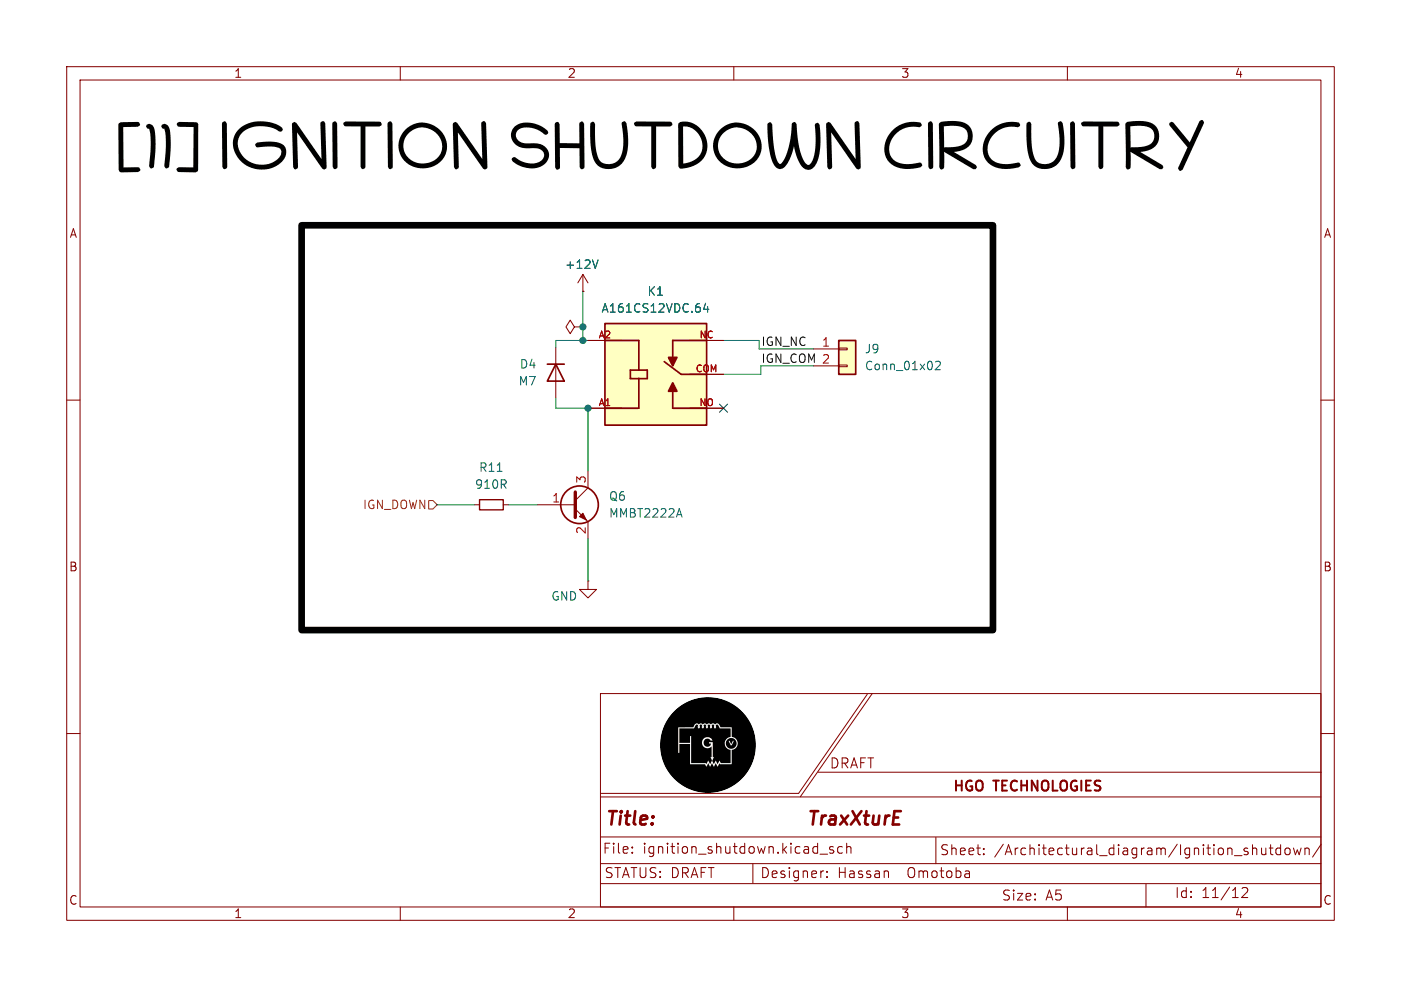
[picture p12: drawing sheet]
(kicad_sch
 (version 20231120)
 (generator "eeschema")
 (generator_version "8.0")
 (paper "A5")
 (title_block
  (title "              TraxXturE")
  (rev "0.0")
  (company "HGO TECHNOLOGIES")
  (comment 1 "1.0")
  (comment 2 "Hassan  Omotoba")
  (comment 3 "DRAFT"))
 (lib_symbols
  (symbol "A161CS12VDC_64:A161CS12VDC.64"
   (pin_names
    (offset 1.016)) (exclude_from_sim no) (in_bom yes) (on_board yes)
   (property "Reference" "K" (at -7.62 8.89 0) (effects (font (size 1.27 1.27)) (justify left bottom)))
   (property "Value" "A161CS12VDC.64" (at -7.62 -10.16 0) (effects (font (size 1.27 1.27)) (justify left bottom)))
   (property "Footprint" "A161CS12VDC.64:RELAY_A161CS12VDC.64" (at 0 0 0) (effects (font (size 1.27 1.27)) (justify bottom) (hide yes)))
   (property "Datasheet" "" (at 0 0 0) (effects (font (size 1.27 1.27)) (hide yes)))
   (property "Description" "" (at 0 0 0) (effects (font (size 1.27 1.27)) (hide yes)))
   (property "PARTREV" "B" (at 0 0 0) (effects (font (size 1.27 1.27)) (justify bottom) (hide yes)))
   (property "SNAPEDA_PN" "A161CS12VDC.64" (at 0 0 0) (effects (font (size 1.27 1.27)) (justify bottom) (hide yes)))
   (property "STANDARD" "Manufacturer Recommendations" (at 0 0 0) (effects (font (size 1.27 1.27)) (justify bottom) (hide yes)))
   (property "MAXIMUM_PACKAGE_HEIGHT" "13.85mm" (at 0 0 0) (effects (font (size 1.27 1.27)) (justify bottom) (hide yes)))
   (property "MANUFACTURER" "CIT" (at 0 0 0) (effects (font (size 1.27 1.27)) (justify bottom) (hide yes)))
   (symbol "A161CS12VDC.64_0_0"
    (rectangle (start -7.62 -7.62) (end 7.62 7.62) (stroke (width 0.254) (type default)) (fill (type background)))
    (polyline (pts (xy -7.62 -5.08) (xy -2.54 -5.08)) (stroke (width 0.254) (type default)) (fill (type none)))
    (polyline (pts (xy -7.62 5.08) (xy -2.54 5.08)) (stroke (width 0.254) (type default)) (fill (type none)))
    (polyline (pts (xy -3.81 -0.635) (xy -3.81 0.635)) (stroke (width 0.254) (type default)) (fill (type none)))
    (polyline (pts (xy -3.81 0.635) (xy -2.54 0.635)) (stroke (width 0.254) (type default)) (fill (type none)))
    (polyline (pts (xy -2.54 -0.635) (xy -3.81 -0.635)) (stroke (width 0.254) (type default)) (fill (type none)))
    (polyline (pts (xy -2.54 -0.635) (xy -2.54 -5.08)) (stroke (width 0.254) (type default)) (fill (type none)))
    (polyline (pts (xy -2.54 0.635) (xy -1.27 0.635)) (stroke (width 0.254) (type default)) (fill (type none)))
    (polyline (pts (xy -2.54 5.08) (xy -2.54 0.635)) (stroke (width 0.254) (type default)) (fill (type none)))
    (polyline (pts (xy -1.27 -0.635) (xy -2.54 -0.635)) (stroke (width 0.254) (type default)) (fill (type none)))
    (polyline (pts (xy -1.27 0.635) (xy -1.27 -0.635)) (stroke (width 0.254) (type default)) (fill (type none)))
    (polyline (pts (xy 2.54 -5.08) (xy 2.54 -2.54)) (stroke (width 0.254) (type default)) (fill (type none)))
    (polyline (pts (xy 2.54 5.08) (xy 2.54 2.54)) (stroke (width 0.254) (type default)) (fill (type none)))
    (polyline (pts (xy 2.54 5.08) (xy 7.62 5.08)) (stroke (width 0.254) (type default)) (fill (type none)))
    (polyline (pts (xy 3.81 0) (xy 1.27 1.905)) (stroke (width 0.254) (type default)) (fill (type none)))
    (polyline (pts (xy 7.62 -5.08) (xy 2.54 -5.08)) (stroke (width 0.254) (type default)) (fill (type none)))
    (polyline (pts (xy 7.62 0) (xy 3.81 0)) (stroke (width 0.254) (type default)) (fill (type none)))
    (polyline (pts (xy 1.905 -2.54) (xy 3.175 -2.54) (xy 2.54 -1.27) (xy 1.905 -2.54)) (stroke (width 0.254) (type default)) (fill (type outline)))
    (polyline (pts (xy 3.175 2.54) (xy 1.905 2.54) (xy 2.54 1.27) (xy 3.175 2.54)) (stroke (width 0.254) (type default)) (fill (type outline)))
    (pin passive line (at -10.16 -5.08 0) (length 5.08) (name "~" (effects (font (size 1.016 1.016)))) (number "A1" (effects (font (size 1.016 1.016)))))
    (pin passive line (at -10.16 5.08 0) (length 5.08) (name "~" (effects (font (size 1.016 1.016)))) (number "A2" (effects (font (size 1.016 1.016)))))
    (pin passive line (at 10.16 0 180) (length 5.08) (name "~" (effects (font (size 1.016 1.016)))) (number "COM" (effects (font (size 1.016 1.016)))))
    (pin passive line (at 10.16 5.08 180) (length 5.08) (name "~" (effects (font (size 1.016 1.016)))) (number "NC" (effects (font (size 1.016 1.016)))))
    (pin passive line (at 10.16 -5.08 180) (length 5.08) (name "~" (effects (font (size 1.016 1.016)))) (number "NO" (effects (font (size 1.016 1.016)))))))
  (symbol "Connector_Generic:Conn_01x02"
   (pin_names
    (offset 1.016) hide) (exclude_from_sim no) (in_bom yes) (on_board yes)
   (property "Reference" "J" (at 0 2.54 0) (effects (font (size 1.27 1.27))))
   (property "Value" "Conn_01x02" (at 0 -5.08 0) (effects (font (size 1.27 1.27))))
   (property "Footprint" "" (at 0 0 0) (effects (font (size 1.27 1.27)) (hide yes)))
   (property "Datasheet" "~" (at 0 0 0) (effects (font (size 1.27 1.27)) (hide yes)))
   (property "Description" "Generic connector, single row, 01x02, script generated (kicad-library-utils/schlib/autogen/connector/)" (at 0 0 0) (effects (font (size 1.27 1.27)) (hide yes)))
   (symbol "Conn_01x02_1_1"
    (rectangle (start -1.27 -2.413) (end 0 -2.667) (stroke (width 0.1524) (type default)) (fill (type none)))
    (rectangle (start -1.27 0.127) (end 0 -0.127) (stroke (width 0.1524) (type default)) (fill (type none)))
    (rectangle (start -1.27 1.27) (end 1.27 -3.81) (stroke (width 0.254) (type default)) (fill (type background)))
    (pin passive line (at -5.08 0 0) (length 3.81) (name "Pin_1" (effects (font (size 1.27 1.27)))) (number "1" (effects (font (size 1.27 1.27)))))
    (pin passive line (at -5.08 -2.54 0) (length 3.81) (name "Pin_2" (effects (font (size 1.27 1.27)))) (number "2" (effects (font (size 1.27 1.27)))))))
  (symbol "Device:R_Small"
   (pin_numbers hide)
   (pin_names
    (offset 0.254) hide) (exclude_from_sim no) (in_bom yes) (on_board yes)
   (property "Reference" "R" (at 0.762 0.508 0) (effects (font (size 1.27 1.27)) (justify left)))
   (property "Value" "R_Small" (at 0.762 -1.016 0) (effects (font (size 1.27 1.27)) (justify left)))
   (property "Footprint" "" (at 0 0 0) (effects (font (size 1.27 1.27)) (hide yes)))
   (property "Datasheet" "~" (at 0 0 0) (effects (font (size 1.27 1.27)) (hide yes)))
   (property "Description" "Resistor, small symbol" (at 0 0 0) (effects (font (size 1.27 1.27)) (hide yes)))
   (symbol "R_Small_0_1"
    (rectangle (start -0.762 1.778) (end 0.762 -1.778) (stroke (width 0.2032) (type default)) (fill (type none))))
   (symbol "R_Small_1_1"
    (pin passive line (at 0 2.54 270) (length 0.762) (name "~" (effects (font (size 1.27 1.27)))) (number "1" (effects (font (size 1.27 1.27)))))
    (pin passive line (at 0 -2.54 90) (length 0.762) (name "~" (effects (font (size 1.27 1.27)))) (number "2" (effects (font (size 1.27 1.27)))))))
  (symbol "Diode:1N4001"
   (pin_numbers hide)
   (pin_names hide) (exclude_from_sim no) (in_bom yes) (on_board yes)
   (property "Reference" "D" (at 0 2.54 0) (effects (font (size 1.27 1.27))))
   (property "Value" "1N4001" (at 0 -2.54 0) (effects (font (size 1.27 1.27))))
   (property "Footprint" "Diode_THT:D_DO-41_SOD81_P10.16mm_Horizontal" (at 0 0 0) (effects (font (size 1.27 1.27)) (hide yes)))
   (property "Datasheet" "http://www.vishay.com/docs/88503/1n4001.pdf" (at 0 0 0) (effects (font (size 1.27 1.27)) (hide yes)))
   (property "Description" "50V 1A General Purpose Rectifier Diode, DO-41" (at 0 0 0) (effects (font (size 1.27 1.27)) (hide yes)))
   (property "Sim.Device" "D" (at 0 0 0) (effects (font (size 1.27 1.27)) (hide yes)))
   (property "Sim.Pins" "1=K 2=A" (at 0 0 0) (effects (font (size 1.27 1.27)) (hide yes)))
   (symbol "1N4001_0_1"
    (polyline (pts (xy -1.27 1.27) (xy -1.27 -1.27)) (stroke (width 0.254) (type default)) (fill (type none)))
    (polyline (pts (xy 1.27 0) (xy -1.27 0)) (stroke (width 0) (type default)) (fill (type none)))
    (polyline (pts (xy 1.27 1.27) (xy 1.27 -1.27) (xy -1.27 0) (xy 1.27 1.27)) (stroke (width 0.254) (type default)) (fill (type none))))
   (symbol "1N4001_1_1"
    (pin passive line (at -3.81 0 0) (length 2.54) (name "K" (effects (font (size 1.27 1.27)))) (number "1" (effects (font (size 1.27 1.27)))))
    (pin passive line (at 3.81 0 180) (length 2.54) (name "A" (effects (font (size 1.27 1.27)))) (number "2" (effects (font (size 1.27 1.27)))))))
  (symbol "Transistor_BJT:MMBT2222A"
   (pin_names
    (offset 0) hide) (exclude_from_sim no) (in_bom yes) (on_board yes)
   (property "Reference" "Q" (at 5.08 1.905 0) (effects (font (size 1.27 1.27)) (justify left)))
   (property "Value" "MMBT2222A" (at 5.08 0 0) (effects (font (size 1.27 1.27)) (justify left)))
   (property "Footprint" "Package_TO_SOT_SMD:SOT-23" (at 5.08 -1.905 0) (effects (font (size 1.27 1.27)
    (italic yes)) (justify left) (hide yes)))
   (property "Datasheet" "https://assets.nexperia.com/documents/data-sheet/MMBT2222A.pdf" (at 0 0 0) (effects (font (size 1.27 1.27)) (justify left) (hide yes)))
   (property "Description" "600mA Ic, 40V Vce, NPN Transistor, SOT-23" (at 0 0 0) (effects (font (size 1.27 1.27)) (hide yes)))
   (symbol "MMBT2222A_0_1"
    (polyline (pts (xy 0.635 0.635) (xy 2.54 2.54)) (stroke (width 0) (type default)) (fill (type none)))
    (polyline (pts (xy 0.635 -0.635) (xy 2.54 -2.54) (xy 2.54 -2.54)) (stroke (width 0) (type default)) (fill (type none)))
    (polyline (pts (xy 0.635 1.905) (xy 0.635 -1.905) (xy 0.635 -1.905)) (stroke (width 0.508) (type default)) (fill (type none)))
    (polyline (pts (xy 1.27 -1.778) (xy 1.778 -1.27) (xy 2.286 -2.286) (xy 1.27 -1.778) (xy 1.27 -1.778)) (stroke (width 0) (type default)) (fill (type outline)))
    (circle (center 1.27 0) (radius 2.8194) (stroke (width 0.254) (type default)) (fill (type none))))
   (symbol "MMBT2222A_1_1"
    (pin input line (at -5.08 0 0) (length 5.715) (name "B" (effects (font (size 1.27 1.27)))) (number "1" (effects (font (size 1.27 1.27)))))
    (pin passive line (at 2.54 -5.08 90) (length 2.54) (name "E" (effects (font (size 1.27 1.27)))) (number "2" (effects (font (size 1.27 1.27)))))
    (pin passive line (at 2.54 5.08 270) (length 2.54) (name "C" (effects (font (size 1.27 1.27)))) (number "3" (effects (font (size 1.27 1.27)))))))
  (symbol "power:GND"
   (power)
   (pin_numbers hide)
   (pin_names
    (offset 0) hide) (exclude_from_sim no) (in_bom yes) (on_board yes)
   (property "Reference" "#PWR" (at 0 -6.35 0) (effects (font (size 1.27 1.27)) (hide yes)))
   (property "Value" "GND" (at 0 -3.81 0) (effects (font (size 1.27 1.27))))
   (property "Footprint" "" (at 0 0 0) (effects (font (size 1.27 1.27)) (hide yes)))
   (property "Datasheet" "" (at 0 0 0) (effects (font (size 1.27 1.27)) (hide yes)))
   (property "Description" "Power symbol creates a global label with name \"GND\" , ground" (at 0 0 0) (effects (font (size 1.27 1.27)) (hide yes)))
   (symbol "GND_0_1"
    (polyline (pts (xy 0 0) (xy 0 -1.27) (xy 1.27 -1.27) (xy 0 -2.54) (xy -1.27 -1.27) (xy 0 -1.27)) (stroke (width 0) (type default)) (fill (type none))))
   (symbol "GND_1_1"
    (pin power_in line (at 0 0 270) (length 0) (name "~" (effects (font (size 1.27 1.27)))) (number "1" (effects (font (size 1.27 1.27)))))))
  (symbol "power:PWR_FLAG"
   (power)
   (pin_numbers hide)
   (pin_names
    (offset 0) hide) (exclude_from_sim no) (in_bom yes) (on_board yes)
   (property "Reference" "#FLG" (at 0 1.905 0) (effects (font (size 1.27 1.27)) (hide yes)))
   (property "Value" "PWR_FLAG" (at 0 3.81 0) (effects (font (size 1.27 1.27))))
   (property "Footprint" "" (at 0 0 0) (effects (font (size 1.27 1.27)) (hide yes)))
   (property "Datasheet" "~" (at 0 0 0) (effects (font (size 1.27 1.27)) (hide yes)))
   (property "Description" "Special symbol for telling ERC where power comes from" (at 0 0 0) (effects (font (size 1.27 1.27)) (hide yes)))
   (symbol "PWR_FLAG_0_0"
    (pin power_out line (at 0 0 90) (length 0) (name "~" (effects (font (size 1.27 1.27)))) (number "1" (effects (font (size 1.27 1.27))))))
   (symbol "PWR_FLAG_0_1"
    (polyline (pts (xy 0 0) (xy 0 1.27) (xy -1.016 1.905) (xy 0 2.54) (xy 1.016 1.905) (xy 0 1.27)) (stroke (width 0) (type default)) (fill (type none)))))
  (symbol "power:VCC"
   (power)
   (pin_numbers hide)
   (pin_names
    (offset 0) hide) (exclude_from_sim no) (in_bom yes) (on_board yes)
   (property "Reference" "#PWR" (at 0 -3.81 0) (effects (font (size 1.27 1.27)) (hide yes)))
   (property "Value" "VCC" (at 0 3.556 0) (effects (font (size 1.27 1.27))))
   (property "Footprint" "" (at 0 0 0) (effects (font (size 1.27 1.27)) (hide yes)))
   (property "Datasheet" "" (at 0 0 0) (effects (font (size 1.27 1.27)) (hide yes)))
   (property "Description" "Power symbol creates a global label with name \"VCC\"" (at 0 0 0) (effects (font (size 1.27 1.27)) (hide yes)))
   (symbol "VCC_0_1"
    (polyline (pts (xy -0.762 1.27) (xy 0 2.54)) (stroke (width 0) (type default)) (fill (type none)))
    (polyline (pts (xy 0 0) (xy 0 2.54)) (stroke (width 0) (type default)) (fill (type none)))
    (polyline (pts (xy 0 2.54) (xy 0.762 1.27)) (stroke (width 0) (type default)) (fill (type none))))
   (symbol "VCC_1_1"
    (pin power_in line (at 0 0 90) (length 0) (name "~" (effects (font (size 1.27 1.27)))) (number "1" (effects (font (size 1.27 1.27))))))))
 (junction
  (at 87.376 51.054)
  (diameter 0)
  (color 0 0 0 0))
 (junction
  (at 87.376 49.022)
  (diameter 0)
  (color 0 0 0 0))
 (junction
  (at 88.138 61.214)
  (diameter 0)
  (color 0 0 0 0))
 (no_connect
  (at 108.458 61.214))
 (wire
  (pts (xy 83.312 51.054) (xy 87.376 51.054))
  (stroke (width 0) (type default)))
 (wire
  (pts (xy 87.376 49.022) (xy 87.376 51.054))
  (stroke (width 0) (type default)))
 (wire
  (pts (xy 114.046 56.134) (xy 108.458 56.134))
  (stroke (width 0) (type default)))
 (wire
  (pts (xy 87.376 43.688) (xy 87.376 49.022))
  (stroke (width 0) (type default)))
 (wire
  (pts (xy 113.792 51.054) (xy 108.458 51.054))
  (stroke (width 0) (type default)))
 (wire
  (pts (xy 76.2 75.692) (xy 80.518 75.692))
  (stroke (width 0) (type default)))
 (wire
  (pts (xy 83.312 61.214) (xy 88.138 61.214))
  (stroke (width 0) (type default)))
 (wire
  (pts (xy 83.312 51.054) (xy 83.312 52.07))
  (stroke (width 0) (type default)))
 (wire
  (pts (xy 121.92 54.864) (xy 114.046 54.864))
  (stroke (width 0) (type default)))
 (wire
  (pts (xy 87.376 51.054) (xy 88.138 51.054))
  (stroke (width 0) (type default)))
 (wire
  (pts (xy 88.138 87.122) (xy 88.138 80.772))
  (stroke (width 0) (type default)))
 (wire
  (pts (xy 88.138 61.214) (xy 88.138 70.612))
  (stroke (width 0) (type default)))
 (wire
  (pts (xy 65.532 75.692) (xy 71.12 75.692))
  (stroke (width 0) (type default)))
 (wire
  (pts (xy 113.792 51.054) (xy 113.792 52.324))
  (stroke (width 0) (type default)))
 (wire
  (pts (xy 113.792 52.324) (xy 121.92 52.324))
  (stroke (width 0) (type default)))
 (wire
  (pts (xy 114.046 54.864) (xy 114.046 56.134))
  (stroke (width 0) (type default)))
 (wire
  (pts (xy 83.312 59.69) (xy 83.312 61.214))
  (stroke (width 0) (type default)))
 (rectangle
  (start 45.212 33.782)
  (end 148.844 94.488)
  (stroke (width 1) (type default) (color 0 0 0 1))
  (fill (type none)))
 (image
  (at 106.172 111.76)
  (scale 0.171684)
  (data))
 (text "[11] IGNITION SHUTDOWN CIRCUITRY"
  (exclude_from_sim no)
  (at 99.06 24.13 0)
  (effects (font
    (face "Chilanka") (size 7 7) (thickness 0.6)
    (bold yes) (color 0 0 0 1))))
 (label "IGN_NC"
  (at 114.046 52.324 0)
  (effects (font (size 1.27 1.27)) (justify left bottom)))
 (label "IGN_COM"
  (at 114.046 54.864 0)
  (effects (font (size 1.27 1.27)) (justify left bottom)))
 (hierarchical_label "IGN_DOWN"
  (shape input)
  (at 65.532 75.692 180)
  (effects (font (size 1.27 1.27)) (justify right)))
 (symbol
  (lib_id "power:VCC")
  (at 87.376 43.688 0)
  (unit 1)
  (exclude_from_sim no)
  (in_bom yes)
  (on_board yes)
  (dnp no)
  (property "Reference" "#PWR084" (at 87.376 47.498 0) (effects (font (size 1.27 1.27)) (hide yes)))
  (property "Value" "+12V" (at 87.2352 39.6653 0) (effects (font (size 1.27 1.27))))
  (property "Footprint" "" (at 87.376 43.688 0) (effects (font (size 1.27 1.27)) (hide yes)))
  (property "Datasheet" "" (at 87.376 43.688 0) (effects (font (size 1.27 1.27)) (hide yes)))
  (property "Description" "Power symbol creates a global label with name \"VCC\"" (at 87.376 43.688 0) (effects (font (size 1.27 1.27)) (hide yes)))
  (pin "1"))
 (symbol
  (lib_id "power:PWR_FLAG")
  (at 87.376 49.022 90)
  (unit 1)
  (exclude_from_sim no)
  (in_bom yes)
  (on_board yes)
  (dnp no)
  (fields_autoplaced yes)
  (property "Reference" "#FLG07" (at 85.471 49.022 0) (effects (font (size 1.27 1.27)) (hide yes)))
  (property "Value" "PWR_FLAG" (at 83.82 49.0221 90) (effects (font (size 1.27 1.27)) (justify left) (hide yes)))
  (property "Footprint" "" (at 87.376 49.022 0) (effects (font (size 1.27 1.27)) (hide yes)))
  (property "Datasheet" "~" (at 87.376 49.022 0) (effects (font (size 1.27 1.27)) (hide yes)))
  (property "Description" "Special symbol for telling ERC where power comes from" (at 87.376 49.022 0) (effects (font (size 1.27 1.27)) (hide yes)))
  (pin "1"))
 (symbol
  (lib_id "Diode:1N4001")
  (at 83.312 55.88 270)
  (unit 1)
  (exclude_from_sim no)
  (in_bom yes)
  (on_board yes)
  (dnp no)
  (property "Reference" "D4" (at 80.518 54.6099 90) (effects (font (size 1.27 1.27)) (justify right)))
  (property "Value" "M7" (at 80.518 57.1499 90) (effects (font (size 1.27 1.27)) (justify right)))
  (property "Footprint" "Diode_SMD:D_SMA" (at 83.312 55.88 0) (effects (font (size 1.27 1.27)) (hide yes)))
  (property "Datasheet" "http://www.vishay.com/docs/88503/1n4001.pdf" (at 83.312 55.88 0) (effects (font (size 1.27 1.27)) (hide yes)))
  (property "Description" "50V 1A General Purpose Rectifier Diode, DO-41" (at 83.312 55.88 0) (effects (font (size 1.27 1.27)) (hide yes)))
  (property "Sim.Device" "D" (at 83.312 55.88 0) (effects (font (size 1.27 1.27)) (hide yes)))
  (property "Sim.Pins" "1=K 2=A" (at 83.312 55.88 0) (effects (font (size 1.27 1.27)) (hide yes)))
  (pin "2")
  (pin "1"))
 (symbol
  (lib_id "power:GND")
  (at 88.138 87.122 0)
  (unit 1)
  (exclude_from_sim no)
  (in_bom yes)
  (on_board yes)
  (dnp no)
  (property "Reference" "#PWR031" (at 88.138 93.472 0) (effects (font (size 1.27 1.27)) (hide yes)))
  (property "Value" "GND" (at 84.582 89.408 0) (effects (font (size 1.27 1.27))))
  (property "Footprint" "" (at 88.138 87.122 0) (effects (font (size 1.27 1.27)) (hide yes)))
  (property "Datasheet" "" (at 88.138 87.122 0) (effects (font (size 1.27 1.27)) (hide yes)))
  (property "Description" "Power symbol creates a global label with name \"GND\" , ground" (at 88.138 87.122 0) (effects (font (size 1.27 1.27)) (hide yes)))
  (pin "1"))
 (symbol
  (lib_id "Connector_Generic:Conn_01x02")
  (at 127 52.324 0)
  (unit 1)
  (exclude_from_sim no)
  (in_bom yes)
  (on_board yes)
  (dnp no)
  (fields_autoplaced yes)
  (property "Reference" "J9" (at 129.54 52.3239 0) (effects (font (size 1.27 1.27)) (justify left)))
  (property "Value" "Conn_01x02" (at 129.54 54.8639 0) (effects (font (size 1.27 1.27)) (justify left)))
  (property "Footprint" "Connector_TE-Connectivity:TE_440055-2_1x02_P2.00mm_Horizontal" (at 127 52.324 0) (effects (font (size 1.27 1.27)) (hide yes)))
  (property "Datasheet" "~" (at 127 52.324 0) (effects (font (size 1.27 1.27)) (hide yes)))
  (property "Description" "Generic connector, single row, 01x02, script generated (kicad-library-utils/schlib/autogen/connector/)" (at 127 52.324 0) (effects (font (size 1.27 1.27)) (hide yes)))
  (pin "1")
  (pin "2"))
 (symbol
  (lib_id "A161CS12VDC_64:A161CS12VDC.64")
  (at 98.298 56.134 0)
  (unit 1)
  (exclude_from_sim no)
  (in_bom yes)
  (on_board yes)
  (dnp no)
  (fields_autoplaced yes)
  (property "Reference" "K1" (at 98.298 43.688 0) (effects (font (size 1.27 1.27))))
  (property "Value" "A161CS12VDC.64" (at 98.298 46.228 0) (effects (font (size 1.27 1.27))))
  (property "Footprint" "A161CS12VDC_64:RELAY_A161CS12VDC_64" (at 98.298 56.134 0) (effects (font (size 1.27 1.27)) (justify bottom) (hide yes)))
  (property "Datasheet" "" (at 98.298 56.134 0) (effects (font (size 1.27 1.27)) (hide yes)))
  (property "Description" "" (at 98.298 56.134 0) (effects (font (size 1.27 1.27)) (hide yes)))
  (property "PARTREV" "B" (at 98.298 56.134 0) (effects (font (size 1.27 1.27)) (justify bottom) (hide yes)))
  (property "SNAPEDA_PN" "A161CS12VDC.64" (at 98.298 56.134 0) (effects (font (size 1.27 1.27)) (justify bottom) (hide yes)))
  (property "STANDARD" "Manufacturer Recommendations" (at 98.298 56.134 0) (effects (font (size 1.27 1.27)) (justify bottom) (hide yes)))
  (property "MAXIMUM_PACKAGE_HEIGHT" "13.85mm" (at 98.298 56.134 0) (effects (font (size 1.27 1.27)) (justify bottom) (hide yes)))
  (property "MANUFACTURER" "CIT" (at 98.298 56.134 0) (effects (font (size 1.27 1.27)) (justify bottom) (hide yes)))
  (pin "NO")
  (pin "COM")
  (pin "A1")
  (pin "NC")
  (pin "A2"))
 (symbol
  (lib_id "Transistor_BJT:MMBT2222A")
  (at 85.598 75.692 0)
  (unit 1)
  (exclude_from_sim no)
  (in_bom yes)
  (on_board yes)
  (dnp no)
  (fields_autoplaced yes)
  (property "Reference" "Q6" (at 91.186 74.4219 0) (effects (font (size 1.27 1.27)) (justify left)))
  (property "Value" "MMBT2222A" (at 91.186 76.9619 0) (effects (font (size 1.27 1.27)) (justify left)))
  (property "Footprint" "Package_TO_SOT_SMD:SOT-23" (at 90.678 77.597 0) (effects (font (size 1.27 1.27)
    (italic yes)) (justify left) (hide yes)))
  (property "Datasheet" "https://assets.nexperia.com/documents/data-sheet/MMBT2222A.pdf" (at 85.598 75.692 0) (effects (font (size 1.27 1.27)) (justify left) (hide yes)))
  (property "Description" "600mA Ic, 40V Vce, NPN Transistor, SOT-23" (at 85.598 75.692 0) (effects (font (size 1.27 1.27)) (hide yes)))
  (pin "2")
  (pin "3")
  (pin "1"))
 (symbol
  (lib_id "Device:R_Small")
  (at 73.66 75.692 90)
  (unit 1)
  (exclude_from_sim no)
  (in_bom yes)
  (on_board yes)
  (dnp no)
  (fields_autoplaced yes)
  (property "Reference" "R11" (at 73.66 70.104 90) (effects (font (size 1.27 1.27))))
  (property "Value" "910R" (at 73.66 72.644 90) (effects (font (size 1.27 1.27))))
  (property "Footprint" "Resistor_SMD:R_0402_1005Metric" (at 73.66 75.692 0) (effects (font (size 1.27 1.27)) (hide yes)))
  (property "Datasheet" "~" (at 73.66 75.692 0) (effects (font (size 1.27 1.27)) (hide yes)))
  (property "Description" "Resistor, small symbol" (at 73.66 75.692 0) (effects (font (size 1.27 1.27)) (hide yes)))
  (pin "1")
  (pin "2")))
